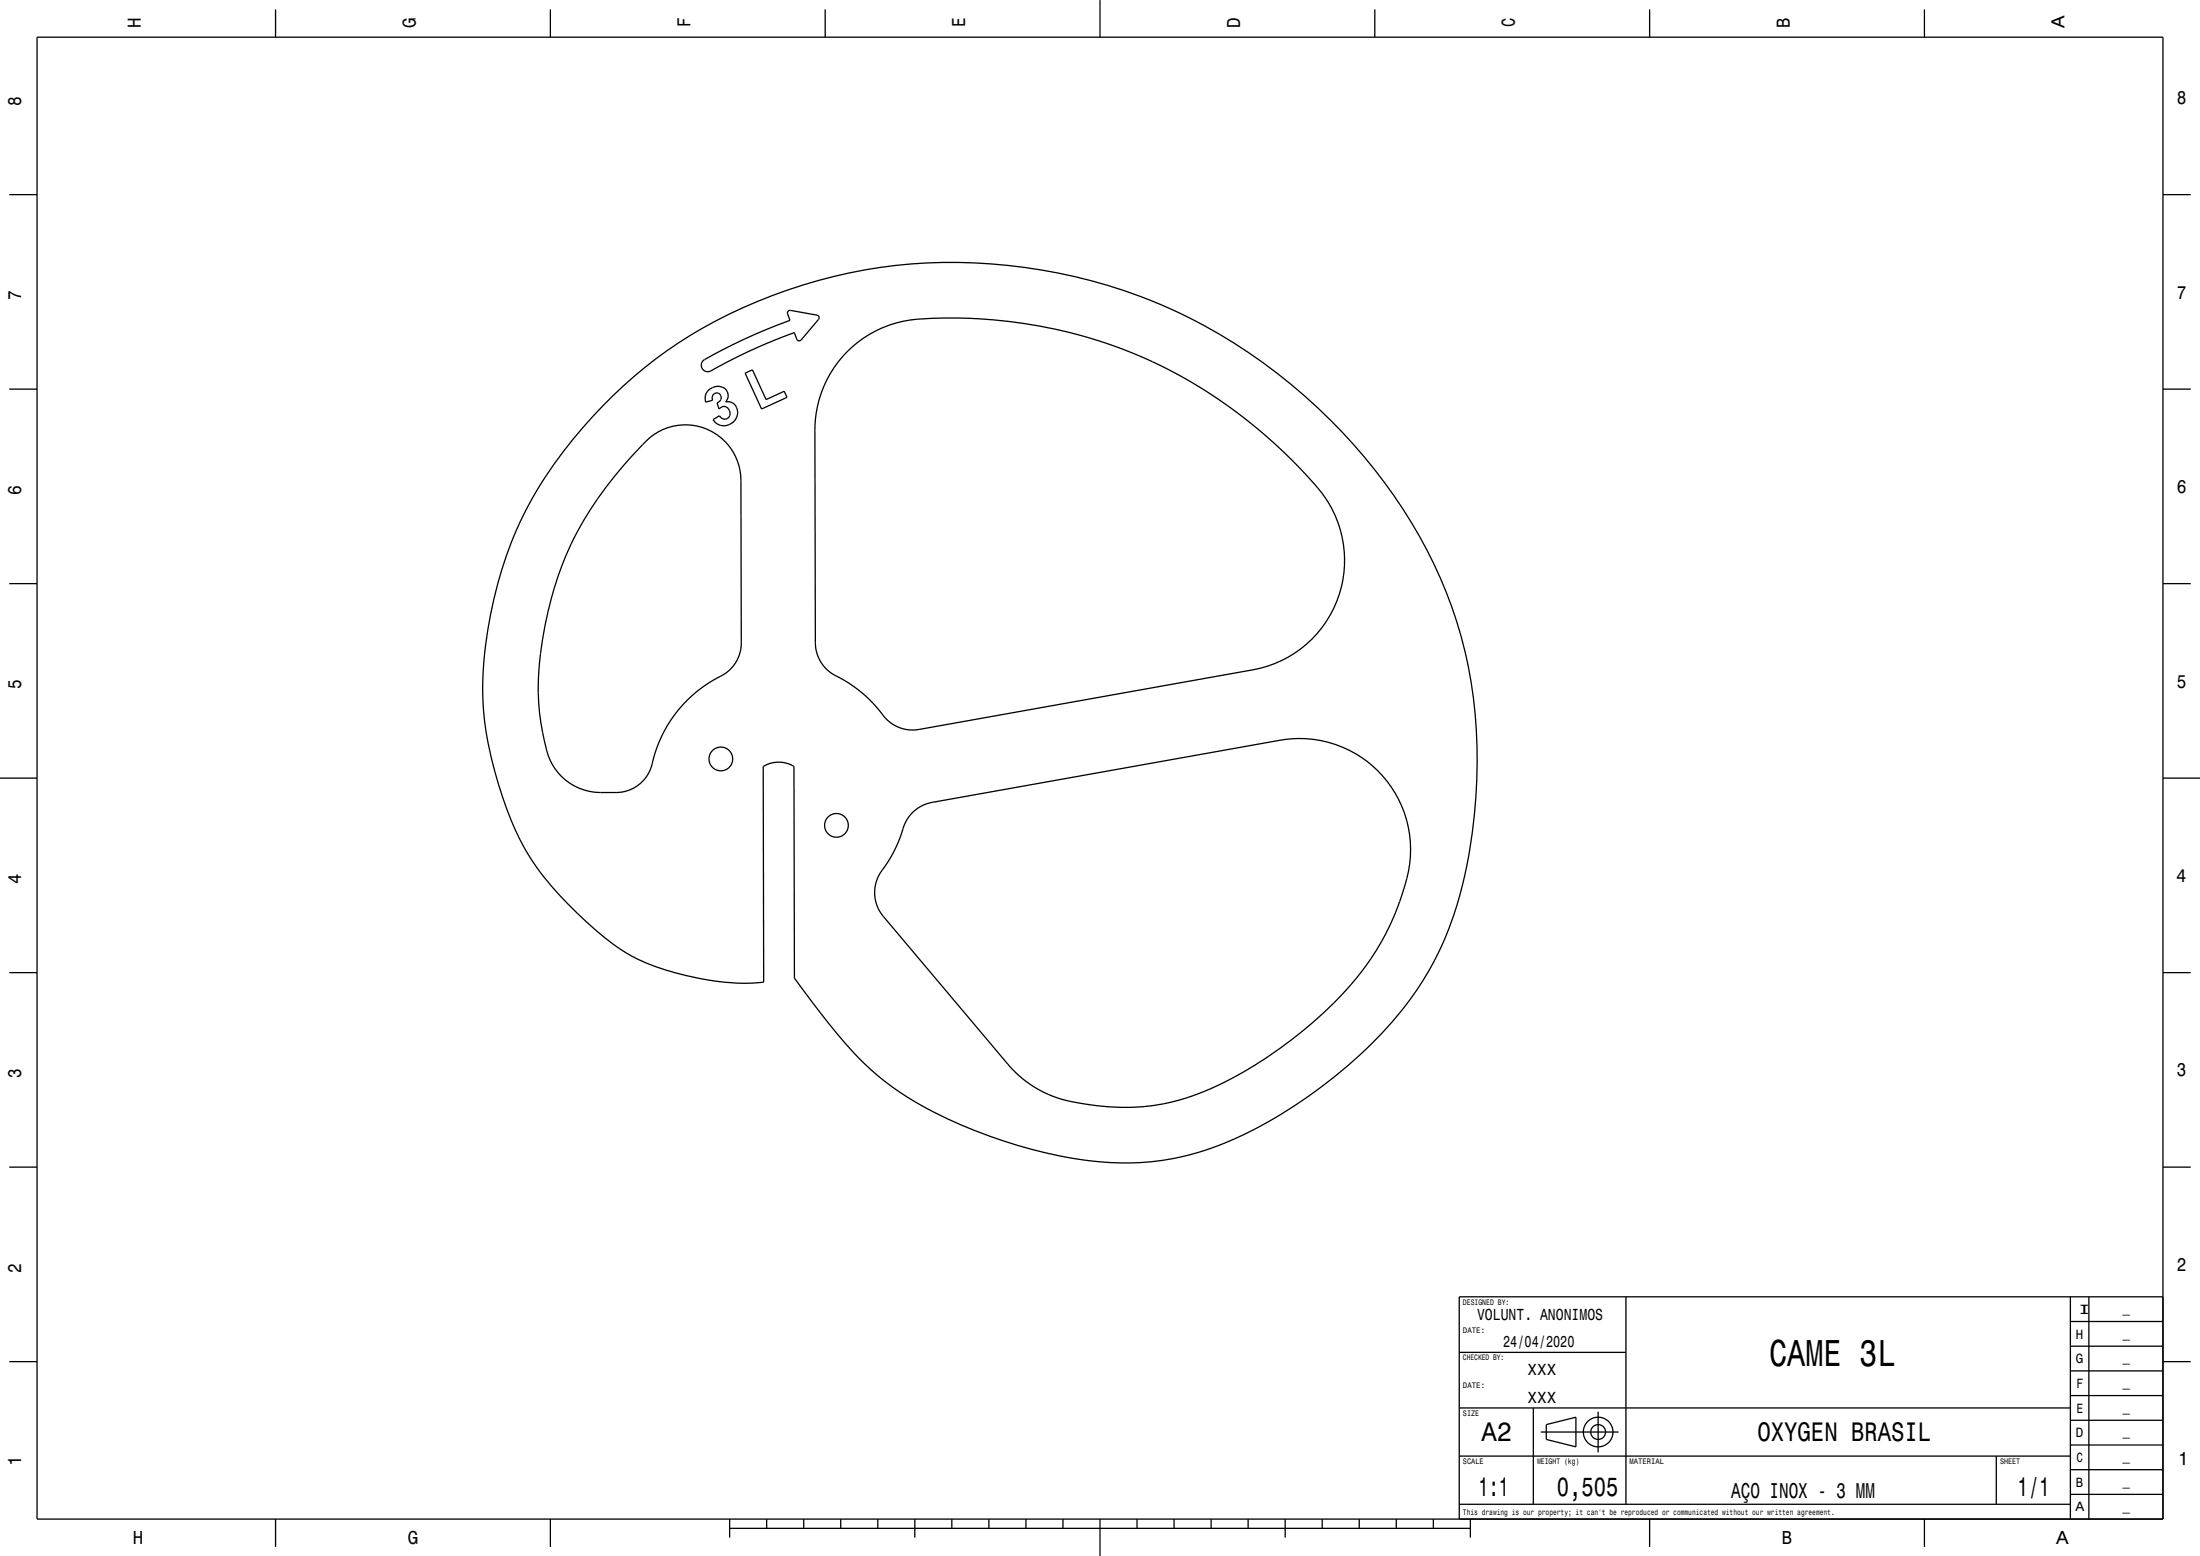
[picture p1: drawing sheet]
<svg xmlns="http://www.w3.org/2000/svg" width="594mm" height="420mm" viewBox="0 0 594 420" stroke-linecap="round" stroke-linejoin="round" font-family="sans-serif">
<g fill="none" stroke="#000" stroke-width=".35">
<path d="M10 10h574v400h-574zM74.4 2.5v7.5M148.6 2.5v7.5M222.8 2.5v7.5M297 0v10M371.2 2.5v7.5M445.4 2.5v7.5M519.6 2.5v7.5M2.5 52.5h7.5M584 52.5h7.5M189.8 97.4l4.5-2.6 6.7-3.3 6.2-2.7 6.1-2.3-.7-2 .2-.5 .4-.2 7.4 1.3 .5 .4-.1 .7-4.9 5.7-.4 .1-.5-.2-.7-2-10.5 4.2-10 5a6.3 6.3 0 0 1-3.3 1.3 1.75 1.75 0 0 1-.9-2.9zM228.7 95a30.9 30.9 0 0 1 22.6-9.1 132.7 132.7 0 0 1 36.4 3.6l9.6 2.7 9.5 3.5 8.7 4.1 8.2 4.6 8.4 5.6 8 6.2 7.8 7 7 7.4a30 30 0 0 1-16.6 50.2l-90.1 16.1-1.9 .2-1.5-.2-1.7-.4-1.6-.7-2.2-1.7-3.5-4.2-3.3-3.1-3.2-2.3-4.3-2.5-1.6-1.2-1.9-2.3-1-2.5-.4-2.5v-58.9a30 30 0 0 1 8.6-19.6z"/>
<path d="M2.5 105h7.5M162.9 109.4a123.8 123.8 0 0 1 53.9-32.5 141.7 141.7 0 0 1 96.8 5.4 148.6 148.6 0 0 1 73.5 69.9 121.7 121.7 0 0 1 11.4 63.1 114.4 114.4 0 0 1-10.1 41.9 94.5 94.5 0 0 1-24.4 30.4 118 118 0 0 1-38.7 22.9 74.5 74.5 0 0 1-39.2 1.5 123.1 123.1 0 0 1-45.3-18.7 90.8 90.8 0 0 1-19.3-19.9l-7-9.4-.1-57.1a8.1 8.1 0 0 0-8.3 0l.1 58.2-1.3 .1a69.1 69.1 0 0 1-35.6-7.9 96.9 96.9 0 0 1-26.7-26.6 101.8 101.8 0 0 1-11.8-36 97.8 97.8 0 0 1 3.6-37.1 101.8 101.8 0 0 1 22.9-42.1zM174.4 119.1a15 15 0 0 1 16.4-3.3 15 15 0 0 1 9.2 13.8l.1 44-.1 1.8-.6 1.9-1 2-1.5 1.7-1.4 1-4.6 2.6-2.6 1.9-3.1 2.9-2.7 3-2.1 3.1-1.7 3.1-1.6 3.9-1.4 5-.8 1.6-1.2 1.6-1.5 1.3-1.7 1-1.9 .7-2.2 .2a21.5 21.5 0 0 1-10.1-1.2 16 16 0 0 1-9.1-12l-.5-1.9a61.5 61.5 0 0 1-1.4-12.3l.4-8.2a100.7 100.7 0 0 1 10.1-34.6 113.6 113.6 0 0 1 18.6-24.6zM191.1 105.6a3.2 3.2 0 0 1 5.3 .2l.2 1.2-.6 1.5a2.98 2.98 0 0 1 3 1.8 2.98 2.98 0 0 1-.8 3.4 3.5 3.5 0 0 1-5.7-.4l1.7-1.1a1.56 1.56 0 0 0 2.4 .6 1.56 1.56 0 0 0 .1-2.4l-1-.7a1.82 1.82 0 0 0-1.6 .7l-.5-1.7a1.28 1.28 0 0 0 1-2 1.28 1.28 0 0 0-2.2 .2v1.1l-1.9 .5-.1-.9a2.7 2.7 0 0 1 .7-2zM201.2 100.7l2-.9 3.6 8.1 4.9-2.3 .8 1.7-6.9 3.1zM584 105h7.5M2.5 157.5h7.5M584 157.5h7.5M0 210h10M246.4 219.3l2.4-1.8 2.6-.9 95.9-17a30.2 30.2 0 0 1 31.4 41.4l-.1 .4a68.7 68.7 0 0 1-8.6 17.7l-4 5.1-4.5 5.2a112.4 112.4 0 0 1-19 15.7l-7.4 4.6-7.3 3.7a55.7 55.7 0 0 1-29.5 5.3l-8-1.1-5.2-1.4-2.5-1-2.7-1.4-4.5-3.2-3.3-3.4-34.3-40.8-1-2-.6-2.2v-2l.4-2.2 .9-2.1 2.4-3.5 1.8-3.2 2.8-7.3zM584 210h10M2.5 262.5h7.5"/>
<path d="M584 262.5h7.5M2.5 315h7.5M584 315h7.5M439 350v56M559 356.7h25M559 350v60M564 350v60M584 350h-190v60M2.5 367.5h7.5M394 365h45M559 376.7h25M559 370h25"/>
<path d="M559 363.4h25M584 367.5h7.5M394 393h165M394 380h165M414 380v26M416 386.5h21M417.5 384.5l8-2v8l-8-2zM431.5 381v11M539 393v13M559 396.7h25M559 390h25M559 383.4h25"/>
<path d="M74.4 410v7.5M148.6 410v7.5M197 412.5h200M197 410v5M207 410v2.5M217 410v2.5M227 410v2.5M237 410v2.5M247 410v5M257 410v2.5M267 410v2.5M277 410v2.5"/>
<path d="M287 410v2.5M297 410v10M307 410v2.5M317 410v2.5M327 410v2.5M337 410v2.5M347 410v5M357 410v2.5M367 410v2.5M377 410v2.5M387 410v2.5M394 406h165"/>
<path d="M397 410v5M445.4 410v7.5M519.6 410v7.5M559 403.4h25"/>
<circle cx="194.6" cy="204.9" r="3.2"/>
<circle cx="225.8" cy="222.8" r="3.2"/>
<circle cx="431.5" cy="386.5" r="4"/>
<circle cx="431.5" cy="386.5" r="2"/>
</g>
<text font-size="10.1" x="477.7" y="368.6">CAME 3L</text>
<g font-size="7.2">
<text x="400" y="388.8">A2</text>
<text x="474.5" y="389.1">OXYGEN BRASIL</text>
<text x="399.2" y="403.8">1:1</text>
<text x="420.4" y="403.8">0,505</text>
<text x="544.8" y="403.8">1/1</text>
</g>
<text font-size="5.8" x="467.4" y="404.3">AÇO INOX - 3 MM</text>
<g font-size="5">
<text x="38" y="7.5" transform="rotate(-90 38 7.5)">H</text>
<text x="112.2" y="7.5" transform="rotate(-90 112.2 7.5)">G</text>
<text x="186.4" y="7.3" transform="rotate(-90 186.4 7.3)">F</text>
<text x="260.6" y="7.3" transform="rotate(-90 260.6 7.3)">E</text>
<text x="334.8" y="7.5" transform="rotate(-90 334.8 7.5)">D</text>
<text x="409" y="7.3" transform="rotate(-90 409 7.3)">C</text>
<text x="483.2" y="7.5" transform="rotate(-90 483.2 7.5)">B</text>
<text x="557.4" y="7.7" transform="rotate(-90 557.4 7.7)">A</text>
<text x="5.7" y="28.6" transform="rotate(-90 5.7 28.6)">8</text>
<text x="587.8" y="28.1">8</text>
<text x="5.7" y="81.1" transform="rotate(-90 5.7 81.1)">7</text>
<text x="587.8" y="80.6">7</text>
<text x="5.7" y="133.6" transform="rotate(-90 5.7 133.6)">6</text>
<text x="587.8" y="133.1">6</text>
<text x="587.8" y="185.6">5</text>
<text x="5.7" y="186.1" transform="rotate(-90 5.7 186.1)">5</text>
<text x="5.7" y="238.7" transform="rotate(-90 5.7 238.7)">4</text>
<text x="587.6" y="238.1">4</text>
<text x="5.7" y="291.1" transform="rotate(-90 5.7 291.1)">3</text>
<text x="587.8" y="290.6">3</text>
<text x="5.7" y="343.6" transform="rotate(-90 5.7 343.6)">2</text>
<text x="587.8" y="343.1">2</text>
<text x="5.7" y="395.7" transform="rotate(-90 5.7 395.7)">1</text>
<text x="588.1" y="395.6">1</text>
<text x="35.9" y="416.8">H</text>
<text x="110.1" y="416.8">G</text>
<text x="481.1" y="416.8">B</text>
<text x="555.1" y="416.8">A</text>
</g>
<g font-size="4.3">
<text x="398.8" y="356.2">VOLUNT. ANONIMOS</text>
<text x="405.9" y="363.7">24/04/2020</text>
<text x="412.5" y="371.2">XXX</text>
<text x="412.5" y="378.7">XXX</text>
</g>
<g font-size="3.6">
<text x="561.1" y="354.6">I</text>
<text x="560.5" y="361.3">H</text>
<text x="560.5" y="368">G</text>
<text x="560.6" y="374.6">F</text>
<text x="560.6" y="381.3">E</text>
<text x="560.5" y="388">D</text>
<text x="560.6" y="394.6">C</text>
<text x="560.5" y="401.3">B</text>
<text x="560.4" y="408">A</text>
</g>
<g font-size="2.9">
<text x="573.1" y="354.4">_</text>
<text x="573.1" y="361.1">_</text>
<text x="573.1" y="367.7">_</text>
<text x="573.1" y="374.4">_</text>
<text x="573.1" y="381.1">_</text>
<text x="573.1" y="387.7">_</text>
<text x="573.1" y="394.4">_</text>
<text x="573.1" y="401.1">_</text>
<text x="573.1" y="407.7">_</text>
</g>
<g font-size="2.2">
<text x="395" y="352.2">DESIGNED BY:</text>
<text x="395" y="359.7">DATE:</text>
<text x="395" y="367.2">CHECKED BY:</text>
<text x="395" y="374.7">DATE:</text>
<text x="395" y="382.2">SIZE</text>
<text x="395" y="395.2">SCALE</text>
<text x="415" y="395.2">WEIGHT (kg)</text>
<text x="440" y="395.2">MATERIAL</text>
<text x="540" y="395.2">SHEET</text>
<text x="395" y="408.8">This drawing is our property; it can't be reproduced or communicated without our written agreement.</text>
</g>
</svg>
